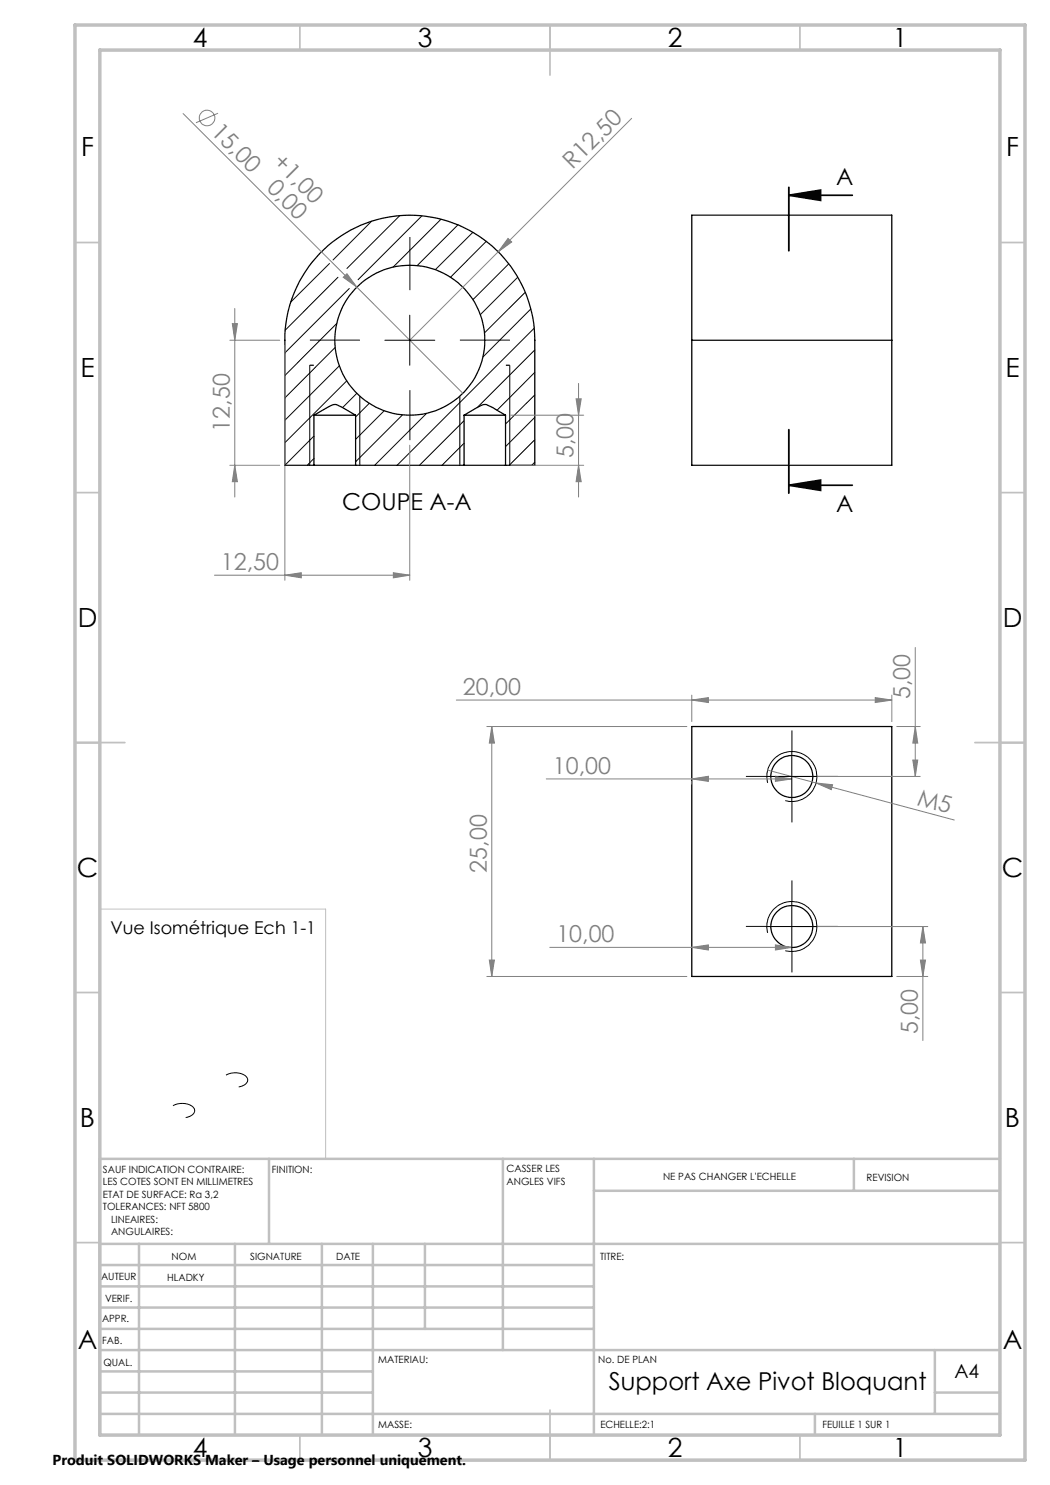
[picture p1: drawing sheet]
<svg xmlns="http://www.w3.org/2000/svg" width="210mm" height="297mm" viewBox="0 0 210 297" stroke-linecap="round" stroke-linejoin="round" font-family="sans-serif">
<g fill="none" stroke="#000" stroke-width=".25">
<path d="M61.9 73.1h.9M101.2 73.1h.8M138.4 68v-25h40v25M138.4 68h40M138.4 68v25.1h40v-25.1M62.8 83l2.4-1.4a2.17 2.17 0 0 1 2.3-.6l3.6 2M62.8 93.1h-5.8v-25.1a25 25 0 0 1 25-25 25 25 0 0 1 25 25v25.1h-5.9M62.8 83h8.3M62.8 93.1h8.3M62.8 83v10.1M71.1 93.1h21.7M71.1 83v10.1"/>
<path d="M92.8 83l2.4-1.4a2.17 2.17 0 0 1 2.3-.6l3.6 2M92.8 83h8.3M92.8 93.1h8.3M92.8 83v10.1M101.1 83v10.1M138.4 145.3h40v50h-40z"/>
<circle cx="82" cy="68" r="15"/>
<circle cx="158.4" cy="155.3" r="4.2"/>
<circle cx="158.4" cy="185.3" r="4.2"/>
</g>
<g fill="none" stroke="#000" stroke-width=".2">
<path d="M65.9 52.7l-7.8 7.7M67.6 55.5l-10.6 10.5M69.8 57.7l-12.8 12.9M74.3 44.2l-7.7 7.8M79.9 43.1l-10.5 10.6M84.4 43.2l-12.8 12.7M88.2 43.8l-9.6 9.6M91.6 45l-8.2 8.1M94.6 46.5l-7.5 7.4M97.3 48.3l-7.2 7.2M99.6 50.4h.1M101.7 52.8l-7.1 7.1"/>
<path d="M103.5 55.5l-7.4 7.4M105.1 58.5l-8.2 8.1M61.9 73.1v20M67 69.5l-10 10.1M67.3 64.7l-10.3 10.4M67.9 73.2l-10.9 10.9M69.4 76.2l-12.4 12.3M71.4 78.7l-2.9 2.8M72 79.2v13.9M77 68h10M82 63v10.1M92 79.2v13.9"/>
<path d="M102 73.1v20M106.2 61.8l-9.6 9.6M106.9 65.6l-27.5 27.5M107 70l-11.6 11.5M107 74.5l-7.6 7.6M107 79l-5.9 5.8M62.8 87.2l-5.8 5.9M62.8 91.7l-1.3 1.4M73.8 80.7l-2.7 2.7M76.8 82.2l-5.7 5.7M80.5 83l-9.4 9.4M85.3 82.7l-10.4 10.4"/>
<path d="M92.8 84.1l-8.9 9M92.8 88.6l-4.4 4.5M107 83.5l-5.9 5.8M107 87.9l-5.2 5.2M107 92.4l-.6 .7M153.4 155.3h10M153.5 156.6a5 5 0 0 1 4.4-6.3 5 5 0 0 1 5.4 5.4 5 5 0 0 1-6.2 4.4M158.4 150.3v10M153.4 185.3h10M153.5 186.6a5 5 0 0 1 4.5-6.3 5 5 0 0 1 5.3 5.5 5 5 0 0 1-6.2 4.3M158.4 180.3v10"/>
</g>
<g fill="none" stroke="#808080" stroke-width=".2">
<path d="M36.6 22.7l34.8 34.7M43.6 22.6l-4.4 1.9M126.3 23.7l-44.3 44.3M68.7 55.5l.7-.8 2 2.7zM71.4 57.4l21.2 21.3M101.6 47.7l.7 .7-2.7 2zM46 68h10M46.5 64.7h1l-.5 3.3zM47 61.7v37.7M57 69v47.1M115.2 79.8h1l-.5 3.2zM115.7 76.7v22.7"/>
<path d="M46 93.1h10M47 93.1l.5 3.2h-1zM82 89v27.1M102.1 93.1h14.6M102.1 83h14.6M115.7 93.1l.5 3.2h-1zM42.9 115h39.1M57 115l3.3-.5v1.1zM78.7 114.5l3.3 .5-3.3 .6zM138.4 139v5.3M175 139.5l3.4 .5-3.4 .5zM178.4 139v5.3"/>
<path d="M183.1 129.5v25.8M91.3 140h87.1M97.4 145.3h40M98.4 145.3v50M98.4 145.3l.5 3.3h-1zM109.3 155.8h49.1M138.4 155.8l3.3-.5v1zM138.4 140l3.3-.5v1zM138.4 156.3v.5M153.5 154l37.4 10M155.1 155.3l3.3 .5-3.3 .5zM159.3 155.3h24.7"/>
<path d="M163.2 156.6l3.3 .3-.2 1zM179.4 145.3h4.6M182.6 152h1l-.5 3.3zM183.1 145.3l.5 3.3h-1zM97.4 195.3h40M97.9 192h1l-.5 3.3zM110 189.5h48.4M138.4 189.5l3.3-.5v1zM155.1 189l3.3 .5-3.3 .5zM159.3 185.3h26.3M179.4 195.3h6.2M184.1 192h1l-.5 3.3z"/>
<path d="M184.6 185.3v22.8M184.6 185.3l.5 3.3h-1z"/>
<circle cx="41.4" cy="23.6" r="1.56"/>
</g>
<path d="M157.8 39l6.3-1v2.1zM157.8 39h12.7M157.8 37.5v12.7M157.8 97l6.3-1v2.1zM157.8 85.9v12.7M157.8 97h12.7" fill="none" stroke="#000" stroke-width=".35"/>
<path d="M48.8 215a3.4 3.4 0 0 0-4.1 .6 1.37 1.37 0 0 0 1.3 1.7 3.1 3.1 0 0 0 3.5-1 1.1 1.1 0 0 0-.7-1.3M38.2 221.1a3.4 3.4 0 0 0-4.2 .6 1.37 1.37 0 0 0 1.4 1.7 3.1 3.1 0 0 0 3.5-1 1.1 1.1 0 0 0-.7-1.3" fill="none" stroke="#000" stroke-width=".2" stroke-dasharray="5.1 5.1" stroke-dashoffset="1.3" stroke-linecap="butt"/>
<path d="M82 58v-10.6M72 68h-10M82 78v10M92 68h10M153.4 155.3h-4.2M158.4 150.3v-4.2M163.4 155.3h4.2M158.4 160.3v4.2M153.4 185.3h-4.2M158.4 180.3v-4.2M158.4 190.3v4.2M163.4 185.3h4.2" fill="none" stroke="#000" stroke-width=".2" stroke-dasharray="30.5 5.1 5.1 5.1" stroke-linecap="butt"/>
<path d="M20 181.8h45.1v50h-45.1z" fill="none" stroke="#c0c0c0" stroke-width=".2"/>
<g fill="none" stroke="#c0c0c0" stroke-width=".35">
<path d="M60 5v5M110 5v10M160 5v5M15 48.5h5M200 48.5h5M15 98.5h5M200 98.5h5M15 148.5h10M195 148.5h10M15 198.5h5M200 198.5h5M15 248.5h5"/>
<path d="M200 248.5h5M60 287v5M110 282v10M160 287v5"/>
</g>
<g fill="none" stroke="#c0c0c0" stroke-width=".5">
<path d="M53.8 231.8v17M100.6 231.8v38.2M118.8 231.8v55.2M118.8 238.2h81.2M170.8 231.8v6.4M200 231.8h-180v55.2M20 248.8h180M20 257.3h98.8M20 253h98.8M27.8 248.8v38.2M47 248.8v38.2M64.4 248.8v38.2"/>
<path d="M74.6 248.8v38.2M85 248.8v17M20 265.8h98.8M20 261.5h98.8M20 278.5h54.6M20 274.3h54.6M20 270h180M187 278.5h13M187 270v12.8M20 282.8h180M163 282.8v4.2"/>
</g>
<path d="M15 5h190v287h-190zM20 10h180v277h-180z" fill="none" stroke="#c0c0c0" stroke-width=".7"/>
<path d="M157.8 39l6.3-1v2.1zM157.8 97l6.3-1v2.1z" fill="#000"/>
<g fill="#808080">
<path d="M163.2 156.6l3.3 .3-.2 1z"/>
<path d="M68.7 55.5l.7-.8 2 2.7z"/>
<path d="M101.6 47.7l.7 .7-2.7 2z"/>
<path d="M155.1 155.3l3.3 .5-3.3 .5zM138.4 155.8l3.3-.5v1zM155.1 189l3.3 .5-3.3 .5zM138.4 189.5l3.3-.5v1zM175 139.5l3.4 .5-3.4 .5zM138.4 140l3.3-.5v1z"/>
<path d="M182.6 152h1l-.5 3.3zM183.1 145.3l.5 3.3h-1z"/>
<path d="M184.6 185.3l.5 3.3h-1zM184.1 192h1l-.5 3.3zM98.4 145.3l.5 3.3h-1zM97.9 192h1l-.5 3.3z"/>
<path d="M78.7 114.5l3.3 .5-3.3 .6zM57 115l3.3-.5v1.1z"/>
<path d="M47 93.1l.5 3.2h-1zM46.5 64.7h1l-.5 3.3z"/>
<path d="M115.2 79.8h1l-.5 3.2zM115.7 93.1l.5 3.2h-1z"/>
</g>
<g font-size="5.3">
<text x="38.5" y="9.5">4</text>
<text x="83.5" y="9.5">3</text>
<text x="133.6" y="9.5">2</text>
<text x="178.6" y="9.5">1</text>
<text x="16.2" y="31.3">F</text>
<text x="201.2" y="31.3">F</text>
<text x="16.1" y="75.5">E</text>
<text x="201.1" y="75.5">E</text>
<text x="15.5" y="125.5">D</text>
<text x="200.5" y="125.5">D</text>
<text x="15.4" y="175.5">C</text>
<text x="200.4" y="175.5">C</text>
<text x="16" y="225.5">B</text>
<text x="201" y="225.5">B</text>
<text x="15.5" y="269.8">A</text>
<text x="200.5" y="269.8">A</text>
<text x="38.5" y="291.5">4</text>
<text x="83.5" y="291.5">3</text>
<text x="133.6" y="291.5">2</text>
<text x="178.6" y="291.5">1</text>
</g>
<text font-size="4.9" x="121.7" y="277.9">Support Axe Pivot Bloquant</text>
<g font-size="4.7" fill="#808080">
<text x="42" y="26.6" transform="rotate(45 42 26.6)">15,00</text>
<text x="54.3" y="32.6" transform="rotate(45 54.3 32.6)">+1,00</text>
<text x="114.5" y="34.1" transform="rotate(-45 114.5 34.1)">R12,50</text>
<text x="53.1" y="37.8" transform="rotate(45 53.1 37.8)">0,00</text>
<text x="46" y="86.3" transform="rotate(-90 46 86.3)">12,50</text>
<text x="114.7" y="91.7" transform="rotate(-90 114.7 91.7)">5,00</text>
<text x="44.2" y="114">12,50</text>
<text x="92.6" y="139">20,00</text>
<text x="182.1" y="139.8" transform="rotate(-90 182.1 139.8)">5,00</text>
<text x="110.6" y="154.7">10,00</text>
<text x="183.2" y="160.9" transform="rotate(15 183.2 160.9)">M5</text>
<text x="97.4" y="174.5" transform="rotate(-90 97.4 174.5)">25,00</text>
<text x="111.3" y="188.4">10,00</text>
<text x="183.6" y="206.8" transform="rotate(-90 183.6 206.8)">5,00</text>
</g>
<g font-size="4.7">
<text x="167.2" y="36.9">A</text>
<text x="68.5" y="101.9">COUPE A-A</text>
<text x="167.2" y="102.4">A</text>
</g>
<text font-size="3.9" x="190.9" y="275.5">A4</text>
<text font-size="3.5" x="22.1" y="186.8">Vue Isométrique Ech 1-1</text>
<text font-size="2.9" x="10.5" y="292.9">Produit SOLIDWORKS Maker – Usage personnel uniquement.</text>
<g font-size="2">
<text x="20.6" y="234.6">SAUF INDICATION CONTRAIRE:</text>
<text x="20.6" y="237.1">LES COTES SONT EN MILLIMETRES</text>
<text x="20.6" y="239.6">ETAT DE SURFACE: Ra 3,2</text>
<text x="54.4" y="234.6">FINITION:</text>
<text x="101.3" y="234.5">CASSER LES</text>
<text x="101.3" y="237">ANGLES VIFS</text>
<text x="132.6" y="236">NE PAS CHANGER L'ECHELLE</text>
<text x="173.3" y="236.2">REVISION</text>
<text x="20.6" y="242.1">TOLERANCES: NFT 5800</text>
<text x="22.2" y="244.6">LINEAIRES:</text>
<text x="22.2" y="247.1">ANGULAIRES:</text>
<text x="34.3" y="252">NOM</text>
<text x="50" y="251.9">SIGNATURE</text>
<text x="67.2" y="251.9">DATE</text>
<text x="120" y="251.9">TITRE:</text>
<text x="20.2" y="256.1">AUTEUR</text>
<text x="33.5" y="256.1">HLADKY</text>
<text x="21" y="260.3">VERIF.</text>
<text x="20.4" y="264.4">APPR.</text>
<text x="20.5" y="268.8">FAB.</text>
<text x="20.7" y="273.1">QUAL.</text>
<text x="75.7" y="272.5">MATERIAU:</text>
<text x="119.6" y="272.5">No. DE PLAN</text>
<text x="75.6" y="285.5">MASSE:</text>
<text x="120.1" y="285.6">ECHELLE:2:1</text>
<text x="164.5" y="285.6">FEUILLE 1 SUR 1</text>
</g>
</svg>
